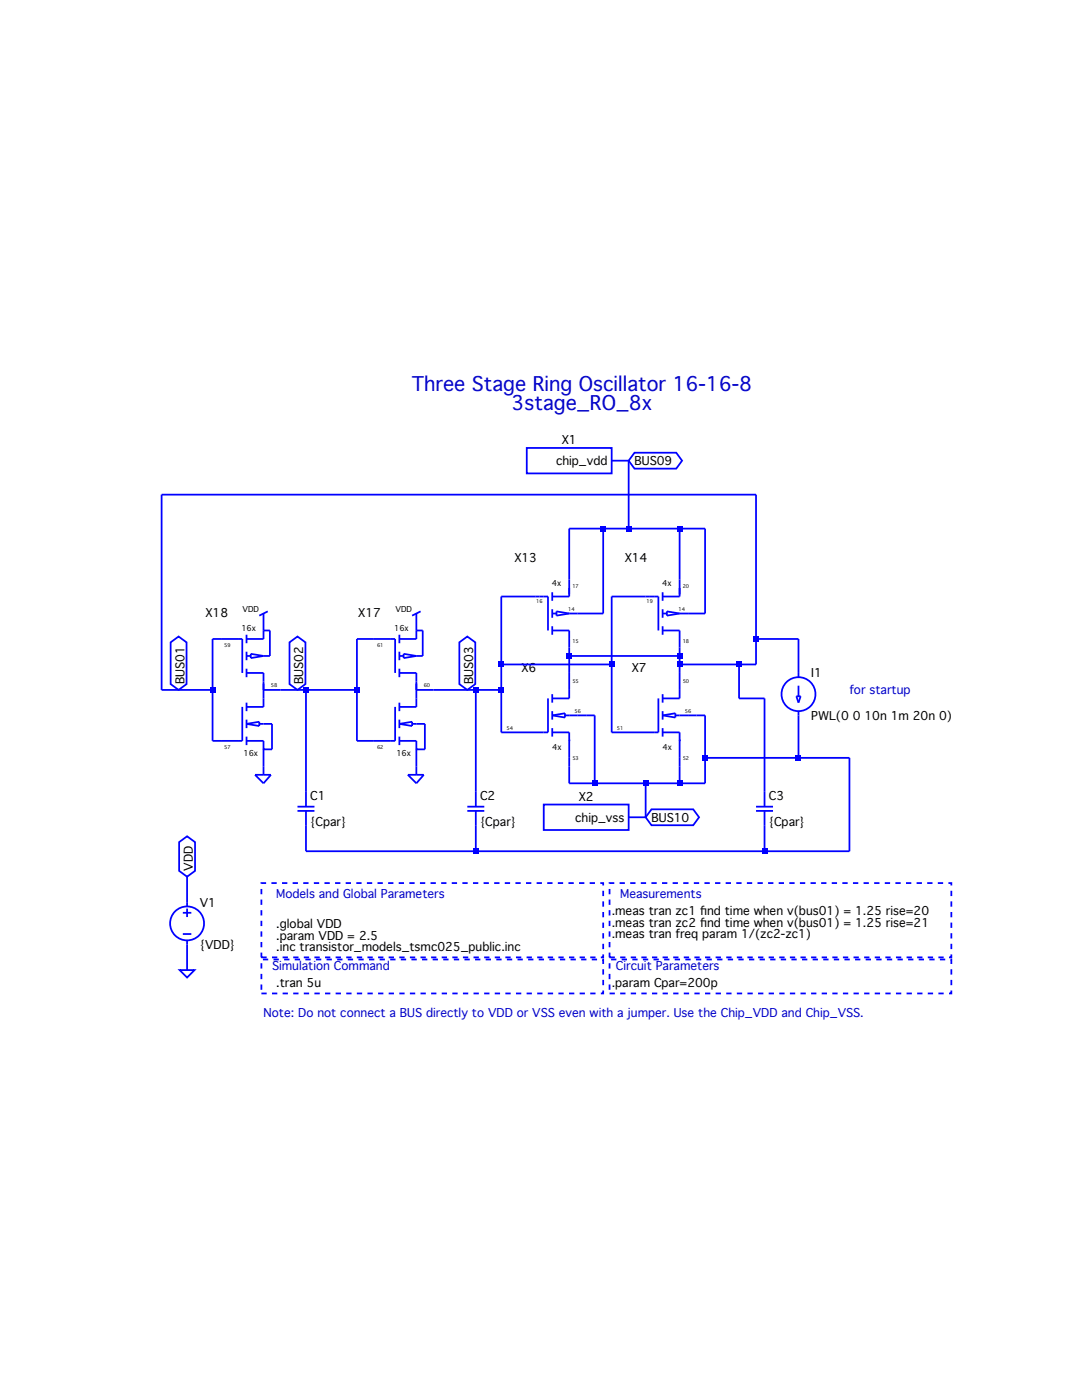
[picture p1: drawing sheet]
<svg xmlns="http://www.w3.org/2000/svg" width="216mm" height="279mm" viewBox="0 0 216 279" stroke-linecap="round" stroke-linejoin="round" font-family="sans-serif">
<path d="M52.2 176.2h68.2v14.9h-68.2zM121.6 176.2h68.2v14.9h-68.2zM52.2 191.5h68.2v6.8h-68.2zM121.6 191.5h68.2v6.8h-68.2z" fill="none" stroke="#00f" stroke-width=".35" stroke-dasharray="1.1 1.1" stroke-linecap="butt"/>
<g fill="none" stroke="#00f" stroke-width=".35">
<path d="M105.1 89.4h17v5.1h-17zM122.1 91.9h3.3v13.6M126.6 90.4h8.3l1.2 1.5-1.2 1.6h-8.3l-1.2-1.6zM110.2 119.1h3.4v-13.6h27.1v16.9h-5.1M110.2 118.2v1.7M120.4 105.5v16.9h-6.8M132.2 118.2v1.7M135.6 105.5v13.6h-3.4M34 128.2l1.6-1.2 1.6 1.2v8.3l-1.6 1.2-1.6-1.2zM48.3 134.3v-6.8h-5.9v20.4h5.9v-6.8M49.2 134.3h3.4v6.8h-3.4M49.2 130.9h.8"/>
<path d="M49.2 126.7v1.7M49.2 130.1v1.7M49.2 133.5v1.6M50 130.5l2.6 .4-2.6 .4zM52.6 125.8h1.3v5.1h-1.3M52.6 137.7h18.6M52.6 122.4v5.1h-3.4M53.4 122l-1.7 .9M57.8 128.2l1.6-1.2 1.5 1.2v8.3l-1.5 1.2-1.6-1.2zM61.1 137.7v23.3M78.8 134.3v-6.8h-7.6v20.4h7.6v-6.8M79.7 134.3h3.4v6.8h-3.4"/>
<path d="M79.7 126.7v1.7M79.7 130.1v1.7M79.7 133.5v1.6M79.7 130.9h.8M80.5 130.5l2.6 .4-2.6 .4zM83.1 125.8h1.3v5.1h-1.3M83.1 122.4v5.1h-3.4M83.1 137.7h16.9M83.9 122l-1.7 .9M91.7 128.2l1.5-1.2 1.6 1.2v8.3l-1.6 1.2-1.5-1.2zM94.9 137.7v23.3M100 132.6h22.1"/>
<path d="M109.3 125.8v-6.7h-9.3v27.1h9.3v-6.8M110.2 125.8h3.4v13.6h-3.4M110.2 121.6v1.7M110.2 125v1.7M110.2 138.5v1.7M110.2 122.4h.8M111 122l2.6 .4-2.6 .5zM113.6 130.9h22M131.4 125.8v-6.7h-9.3v27.1h9.3v-6.8M132.2 125.8h3.4v13.6h-3.4M132.2 121.6v1.7M132.2 125v1.7"/>
<path d="M132.2 138.5v1.7M132.2 122.4h.9M133.1 122l2.5 .4-2.5 .5zM135.6 132.6h15.3v-33.9h-118.7v39h10.2M147.5 132.6v6.8h5.1v21.6M150.9 127.5h8.4v7.6M158.9 139h.9l-.5 1.2zM159.3 136.8v2.2M49.2 147.9h3.4v6.7M49.2 144.5l2.5-.5v.9zM49.2 140.2v1.7M49.2 143.6v1.7"/>
<path d="M49.2 147v1.7M50.9 154.6h3.2l-1.5 1.7zM51.7 144.5h2.6v5.1h-1.7M79.7 147.9h3.4v6.7M79.7 144.5l2.5-.5v.9zM79.7 140.2v1.7M79.7 143.6v1.7M79.7 147v1.7M81.4 154.6h3.2l-1.5 1.7zM82.2 144.5h2.6v5.1h-1.7M110.2 142.8l2.5-.5v.9zM110.2 141.9v1.7"/>
<path d="M110.2 145.3v1.7M112.7 142.8h6v13.5M128.8 156.3v6.8h-3.4M132.2 146.2h3.4v10.1M132.2 142.8l2.6-.5v.9zM132.2 141.9v1.7M132.2 145.3v1.7M134.8 142.8h5.9v13.5h-27.1v-10.1h-3.4M140.7 151.2h28.8v18.7h-108.4v-8.1M159.3 141.9v9.3M35.7 168.1l1.6-1.2 1.6 1.2v5.7l-1.6 1.2-1.6-1.2zM37.3 175v5.9"/>
<path d="M59.4 161h3.3M59.4 161.8h3.3M93.2 161h3.4M93.2 161.8h3.4M94.9 161.8v8.1M108.5 160.6h16.9v5h-16.9zM130 161.5h8.3l1.2 1.6-1.2 1.6h-8.3l-1.2-1.6zM150.9 161h3.3M150.9 161.8h3.3M152.6 161.8v8.1M35.8 193.6h3l-1.5 1.5zM36.5 182.2h1.7"/>
<path d="M36.5 186.4h1.7M37.3 181.3v1.7M37.3 187.7v5.9"/>
<circle cx="159.3" cy="138.5" r="3.4"/>
<circle cx="37.3" cy="184.3" r="3.4"/>
</g>
<g fill="#00f">
<path d="M41.9 137.2h1v1h-1z"/>
<path d="M60.5 137.2h1.1v1h-1.1z"/>
<path d="M70.7 137.2h1v1h-1z"/>
<path d="M94.4 137.2h1.1v1h-1.1z"/>
<path d="M94.4 169.4h1.1v1h-1.1z"/>
<path d="M99.5 132.1h1.1v1h-1.1z"/>
<path d="M99.5 137.2h1.1v1h-1.1z"/>
<path d="M113.1 130.4h1v1h-1z"/>
<path d="M118.1 155.8h1.1v1.1h-1.1z"/>
<path d="M119.8 105h1.1v1h-1.1z"/>
<path d="M121.5 132.1h1.1v1h-1.1z"/>
<path d="M124.9 105h1.1v1h-1.1z"/>
<path d="M128.3 155.8h1.1v1.1h-1.1z"/>
<path d="M135.1 105h1v1h-1z"/>
<path d="M135.1 130.4h1v1h-1z"/>
<path d="M135.1 132.1h1v1h-1z"/>
<path d="M135.1 155.8h1v1.1h-1z"/>
<path d="M140.2 150.7h1v1.1h-1z"/>
<path d="M146.9 132.1h1.1v1h-1.1z"/>
<path d="M150.3 127h1.1v1.1h-1.1z"/>
<path d="M152 169.4h1.1v1h-1.1z"/>
<path d="M158.8 150.7h1.1v1.1h-1.1z"/>
</g>
<g font-size="3.9" fill="#0000c8">
<text x="82.2" y="78.1">Three Stage Ring Oscillator 16-16-8</text>
<text x="102.1" y="81.9">3stage_RO_8x</text>
</g>
<g font-size="2.3">
<text x="112.1" y="88.7">X1</text>
<text x="111" y="92.8">chip_vdd</text>
<text x="126.6" y="92.8">BUS09</text>
<text x="102.6" y="112.1">X13</text>
<text x="124.7" y="112.1">X14</text>
<text x="41" y="123.1">X18</text>
<text x="71.5" y="123.1">X17</text>
<text x="36.8" y="136.5" transform="rotate(-90 36.8 136.5)">BUS01</text>
<text x="60.5" y="136.5" transform="rotate(-90 60.5 136.5)">BUS02</text>
<text x="94.4" y="136.5" transform="rotate(-90 94.4 136.5)">BUS03</text>
<text x="104" y="134.1">X6</text>
<text x="126.1" y="134.1">X7</text>
<text x="161.9" y="135.2">I1</text>
<text x="161.9" y="143.7">PWL(0 0 10n 1m 20n 0)</text>
<text x="61.9" y="159.8">C1</text>
<text x="95.8" y="159.8">C2</text>
<text x="115.5" y="159.9">X2</text>
<text x="153.4" y="159.8">C3</text>
<text x="61.9" y="164.8">{Cpar}</text>
<text x="95.8" y="164.8">{Cpar}</text>
<text x="114.8" y="164">chip_vss</text>
<text x="130" y="164">BUS10</text>
<text x="153.4" y="164.8">{Cpar}</text>
<text x="38.5" y="173.8" transform="rotate(-90 38.5 173.8)">VDD</text>
<text x="39.9" y="180.9">V1</text>
<text x="55.1" y="185.2">.global VDD</text>
<text x="122.1" y="182.6">.meas tran zc1 fi nd time when v(bus01) = 1.25 rise=20</text>
<text x="122.1" y="185">.meas tran zc2 fi nd time when v(bus01) = 1.25 rise=21</text>
<text x="39.9" y="189.4">{VDD}</text>
<text x="55.1" y="187.5">.param VDD = 2.5</text>
<text x="55.1" y="189.8">.inc transistor_models_tsmc025_public.inc</text>
<text x="122.1" y="187.3">.meas tran freq param 1/(zc2-zc1)</text>
<text x="55.1" y="197">.tran 5u</text>
<text x="122.1" y="197">.param Cpar=200p</text>
</g>
<g font-size="2.3" fill="#0000c8">
<text x="169.5" y="138.6">for startup</text>
<text x="55.1" y="179.2">Models and Global Parameters</text>
<text x="123.7" y="179.2">Measurements</text>
<text x="54.3" y="193.6">Simulation Command</text>
<text x="122.9" y="193.6">Circuit Parameters</text>
<text x="52.6" y="203">Note: Do not connect a BUS directly to VDD or VSS even with a jumper. Use the Chip_VDD and Chip_VSS.</text>
</g>
<g font-size="1.6">
<text x="110.1" y="117">4x</text>
<text x="132.1" y="117">4x</text>
<text x="48.2" y="125.9">16x</text>
<text x="48.4" y="122.1">VDD</text>
<text x="78.7" y="125.9">16x</text>
<text x="78.9" y="122.1">VDD</text>
<text x="110.2" y="149.8">4x</text>
<text x="132.2" y="149.8">4x</text>
<text x="48.6" y="150.9">16x</text>
<text x="79.1" y="150.9">16x</text>
</g>
<g font-size="1">
<text x="114.2" y="117.3">17</text>
<text x="136.2" y="117.3">20</text>
<text x="107" y="120.3">16</text>
<text x="113.4" y="121.9">14</text>
<text x="129" y="120.3">19</text>
<text x="135.4" y="121.9">14</text>
<text x="44.7" y="129.1">59</text>
<text x="75.2" y="129.1">61</text>
<text x="114.2" y="128.3">15</text>
<text x="136.2" y="128.3">18</text>
<text x="54.1" y="137.2">58</text>
<text x="84.6" y="137.2">60</text>
<text x="114.2" y="136.3">55</text>
<text x="136.2" y="136.3">50</text>
<text x="114.6" y="142.3">56</text>
<text x="136.7" y="142.3">56</text>
<text x="44.7" y="149.5">57</text>
<text x="75.2" y="149.5">62</text>
<text x="101.1" y="145.7">54</text>
<text x="123.1" y="145.7">51</text>
<text x="114.2" y="151.6">53</text>
<text x="136.2" y="151.6">52</text>
</g>
</svg>
